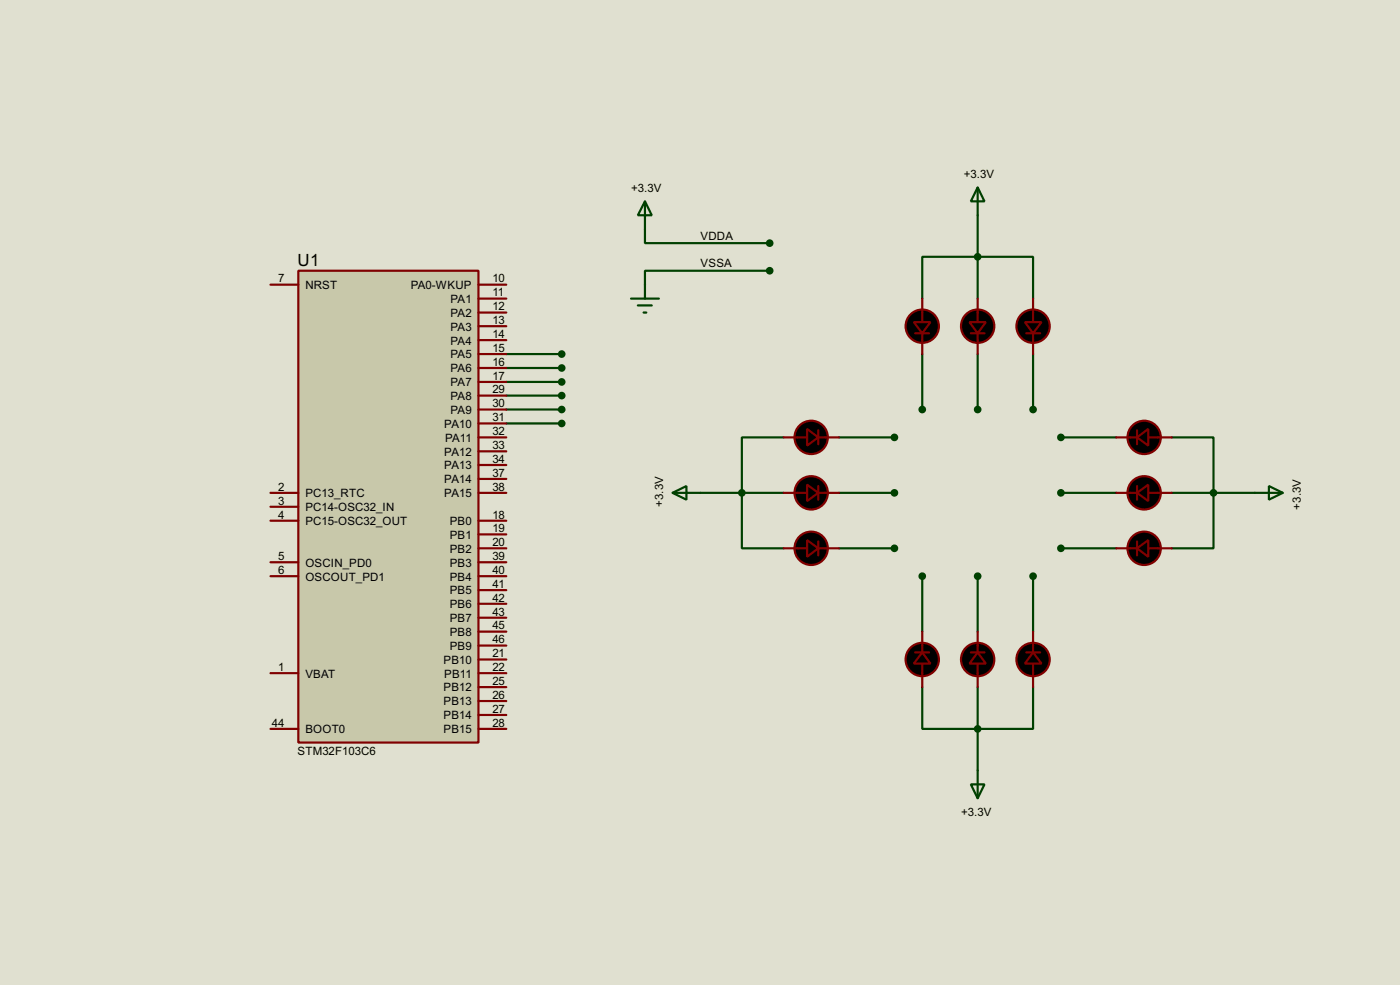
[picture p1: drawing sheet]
<svg xmlns="http://www.w3.org/2000/svg" width="256mm" height="180mm" viewBox="0 0 256 180" stroke-linecap="round" stroke-linejoin="round" font-family="sans-serif">
<path d="M0 0h256.5v180.3h-256.5z" fill="#e0e0d0"/>
<g fill="none" stroke="#004000" stroke-width=".4">
<path d="M179.1 39.4v15.3M118.2 42v2.5h22.8M141 49.6h-22.8v2.5M169 54.7v-7.7h20.3v7.7M92.8 64.8h10.1M92.8 67.4h10.1M92.8 69.9h10.1M92.8 72.4h10.1M92.8 75h10.1M92.8 77.5h10.1M169 64.8v10.2M179.1 64.8v10.2"/>
<path d="M189.3 64.8v10.2M128.3 90.2h15.3M143.6 80.1h-7.7v20.3h7.7M153.7 90.2h10.2M153.7 80.1h10.2M194.4 90.2h10.1M194.4 80.1h10.1M214.7 80.1h7.6v20.3h-7.6M214.7 90.2h15.2M153.7 100.4h10.2M169 105.5v10.1M179.1 105.5v10.1"/>
<path d="M189.3 105.5v10.1M194.4 100.4h10.1M169 125.8v7.6h20.3v-7.6M179.1 125.8v15.2"/>
</g>
<path d="M54.7 49.6h33v86.3h-33z" fill="#c8c8aa" stroke="#800000" stroke-width=".4"/>
<g fill="none" stroke="#800000" stroke-width=".4">
<path d="M49.6 52.1h5.1M87.7 52.1h5.1M87.7 57.2h5.1M87.7 54.7h5.1M87.7 59.7h5.1M169 54.7v4.3M179.1 54.7v4.3M189.3 54.7v4.3M87.7 62.3h5.1M87.7 64.8h5.1M87.7 67.4h5.1M87.7 69.9h5.1"/>
<path d="M87.7 72.4h5.1M87.7 75h5.1M87.7 77.5h5.1M149.9 78.8v2.5M167.7 61h2.5M169 61v3.8M177.9 61h2.5M179.1 61v3.8M188 61h2.6M189.3 61v3.8M208.3 78.8v2.5M49.6 95.3h5.1"/>
<path d="M49.6 90.2h5.1M49.6 92.8h5.1M87.7 95.3h5.1M87.7 97.8h5.1M87.7 80.1h5.1M87.7 82.6h5.1M87.7 85.1h5.1M87.7 87.7h5.1M87.7 90.2h5.1M143.6 80.1h4.3M143.6 90.2h4.3M149.9 80.1h3.8"/>
<path d="M149.9 90.2h3.8M149.9 89v2.5M149.9 99.1v2.6M204.5 80.1h3.8M204.5 90.2h3.8M208.3 89v2.5M208.3 99.1v2.6M210.4 80.1h4.3M210.4 90.2h4.3M49.6 102.9h5.1M49.6 105.5h5.1M87.7 102.9h5.1"/>
<path d="M87.7 105.5h5.1M87.7 115.6h5.1M87.7 118.2h5.1M87.7 100.4h5.1M87.7 108h5.1M87.7 110.5h5.1M87.7 113.1h5.1M143.6 100.4h4.3M149.9 100.4h3.8M167.7 119.4h2.5M169 115.6v3.8M177.9 119.4h2.5"/>
<path d="M179.1 115.6v3.8M188 119.4h2.6M189.3 115.6v3.8M204.5 100.4h3.8M210.4 100.4h4.3M49.6 133.4h5.1M49.6 123.2h5.1M87.7 133.4h5.1M87.7 120.7h5.1M87.7 123.2h5.1M87.7 125.8h5.1M87.7 128.3h5.1"/>
<path d="M87.7 130.9h5.1M169 121.5v4.3M179.1 121.5v4.3M189.3 121.5v4.3"/>
</g>
<g fill="#000" stroke="#800000" stroke-width=".4">
<path d="M167.4 59h3.1l-1.5 2zM177.6 59h3l-1.5 2zM187.8 59h3l-1.5 2zM147.9 88.7l2 1.5-2 1.5zM147.9 78.5l2 1.6-2 1.5zM208.3 80.1l2.1-1.6v3.1zM208.3 90.2l2.1-1.5v3zM147.9 98.9l2 1.5-2 1.5zM169 119.4l1.5 2.1h-3.1zM179.1 119.4l1.5 2.1h-3zM189.3 119.4l1.5 2.1h-3zM208.3 100.4l2.1-1.5v3z"/>
<circle cx="168.9" cy="59.7" r="3.1"/>
<circle cx="179.1" cy="59.7" r="3.1"/>
<circle cx="189.2" cy="59.7" r="3.1"/>
<circle cx="148.6" cy="80.1" r="3.1"/>
<circle cx="148.6" cy="90.2" r="3.1"/>
<circle cx="209.6" cy="80.1" r="3.1"/>
<circle cx="209.6" cy="90.2" r="3.1"/>
<circle cx="148.6" cy="100.4" r="3.1"/>
<circle cx="209.6" cy="100.4" r="3.1"/>
<circle cx="168.9" cy="120.7" r="3.1"/>
<circle cx="179.1" cy="120.7" r="3.1"/>
<circle cx="189.2" cy="120.7" r="3.1"/>
</g>
<g fill="none" stroke="#004000" stroke-width=".4">
<path d="M118.2 36.9l1.2 2.5h-2.5zM118.2 36.9v5.1M179.1 34.3l1.3 2.6h-2.5zM179.1 34.3v5.1M115.6 54.7h5.1M116.9 55.9h2.5M117.9 57.2h.5M118.2 52.1v2.6M123.2 90.2l2.6-1.2v2.5zM123.2 90.2h5.1M229.9 90.2h5.1M232.5 89l2.5 1.2-2.5 1.3z"/>
<path d="M177.9 143.6h2.5l-1.3 2.5zM179.1 141v5.1"/>
</g>
<g fill="#004000" stroke="#004000" stroke-width=".4">
<circle cx="135.9" cy="90.2" r=".5"/>
<circle cx="179.1" cy="47" r=".5"/>
<circle cx="222.3" cy="90.2" r=".5"/>
<circle cx="179.1" cy="133.4" r=".5"/>
<circle cx="163.8" cy="80.1" r=".5"/>
<circle cx="163.8" cy="90.2" r=".5"/>
<circle cx="163.8" cy="100.4" r=".5"/>
<circle cx="168.9" cy="75" r=".5"/>
<circle cx="179.1" cy="75" r=".5"/>
<circle cx="189.2" cy="75" r=".5"/>
<circle cx="194.3" cy="80.1" r=".5"/>
<circle cx="194.3" cy="90.2" r=".5"/>
<circle cx="194.3" cy="100.4" r=".5"/>
<circle cx="168.9" cy="105.5" r=".5"/>
<circle cx="179.1" cy="105.5" r=".5"/>
<circle cx="189.2" cy="105.5" r=".5"/>
<circle cx="102.9" cy="64.8" r=".5"/>
<circle cx="102.9" cy="67.4" r=".5"/>
<circle cx="102.9" cy="69.9" r=".5"/>
<circle cx="102.9" cy="72.4" r=".5"/>
<circle cx="102.9" cy="75" r=".5"/>
<circle cx="102.9" cy="77.5" r=".5"/>
<circle cx="141" cy="44.5" r=".5"/>
<circle cx="141" cy="49.6" r=".5"/>
</g>
<text font-size="3.5" x="54.5" y="48.7">U1</text>
<g font-size="2.4">
<text x="115.6" y="35.1">+3.3V</text>
<text x="176.6" y="32.6">+3.3V</text>
<text x="128.3" y="43.9">VDDA</text>
<text x="51" y="51.7">7</text>
<text x="55.9" y="52.9">NRST</text>
<text x="75.2" y="52.9">PA0-WKUP</text>
<text x="90.2" y="51.7">10</text>
<text x="128.3" y="49">VSSA</text>
<text x="82.5" y="58">PA2</text>
<text x="82.5" y="55.4">PA1</text>
<text x="90.2" y="56.8">12</text>
<text x="90.2" y="54.3">11</text>
<text x="90.2" y="59.3">13</text>
<text x="82.5" y="60.5">PA3</text>
<text x="82.5" y="63.1">PA4</text>
<text x="82.5" y="65.6">PA5</text>
<text x="90.2" y="61.9">14</text>
<text x="90.2" y="64.4">15</text>
<text x="82.5" y="68.1">PA6</text>
<text x="82.5" y="70.7">PA7</text>
<text x="90.2" y="67">16</text>
<text x="90.2" y="69.5">17</text>
<text x="90.2" y="72">29</text>
<text x="82.5" y="73.2">PA8</text>
<text x="82.5" y="75.8">PA9</text>
<text x="90.2" y="74.6">30</text>
<text x="90.2" y="77.1">31</text>
<text x="81.4" y="78.3">PA10</text>
<text x="81.4" y="83.4">PA12</text>
<text x="81.5" y="80.8">PA11</text>
<text x="90.2" y="79.7">32</text>
<text x="90.2" y="82.2">33</text>
<text x="51" y="89.8">2</text>
<text x="81.4" y="85.9">PA13</text>
<text x="81.4" y="88.5">PA14</text>
<text x="90.2" y="84.7">34</text>
<text x="90.2" y="87.3">37</text>
<text x="90.2" y="89.8">38</text>
<text x="51" y="92.4">3</text>
<text x="51" y="94.9">4</text>
<text x="55.9" y="91">PC13_RTC</text>
<text x="55.9" y="93.6">PC14-OSC32_IN</text>
<text x="81.4" y="91">PA15</text>
<text x="90.2" y="94.9">18</text>
<text x="121.5" y="92.8" transform="rotate(-90 121.5 92.8)">+3.3V</text>
<text x="238.3" y="93.3" transform="rotate(-90 238.3 93.3)">+3.3V</text>
<text x="55.9" y="96.1">PC15-OSC32_OUT</text>
<text x="82.4" y="96.1">PB0</text>
<text x="82.4" y="98.6">PB1</text>
<text x="82.4" y="101.2">PB2</text>
<text x="90.2" y="97.4">19</text>
<text x="90.2" y="100">20</text>
<text x="51" y="102.5">5</text>
<text x="51" y="105.1">6</text>
<text x="55.9" y="103.7">OSCIN_PD0</text>
<text x="55.9" y="106.3">OSCOUT_PD1</text>
<text x="82.4" y="103.7">PB3</text>
<text x="82.4" y="106.3">PB4</text>
<text x="90.2" y="102.5">39</text>
<text x="90.2" y="105.1">40</text>
<text x="90.2" y="107.6">41</text>
<text x="82.4" y="108.8">PB5</text>
<text x="82.4" y="111.3">PB6</text>
<text x="82.4" y="113.9">PB7</text>
<text x="90.2" y="110.1">42</text>
<text x="90.2" y="112.7">43</text>
<text x="82.4" y="116.4">PB8</text>
<text x="82.4" y="119">PB9</text>
<text x="90.2" y="115.2">45</text>
<text x="90.2" y="117.8">46</text>
<text x="51" y="122.8">1</text>
<text x="55.9" y="124">VBAT</text>
<text x="81.2" y="121.5">PB10</text>
<text x="81.4" y="124">PB11</text>
<text x="90.2" y="120.3">21</text>
<text x="90.2" y="122.8">22</text>
<text x="90.2" y="125.4">25</text>
<text x="81.2" y="126.6">PB12</text>
<text x="81.2" y="129.1">PB13</text>
<text x="81.2" y="131.7">PB14</text>
<text x="90.2" y="127.9">26</text>
<text x="90.2" y="130.5">27</text>
<text x="49.8" y="133">44</text>
<text x="55.9" y="134.2">BOOT0</text>
<text x="81.2" y="134.2">PB15</text>
<text x="90.2" y="133">28</text>
<text x="54.5" y="138.1">STM32F103C6</text>
<text x="176.1" y="149.4">+3.3V</text>
</g>
</svg>
